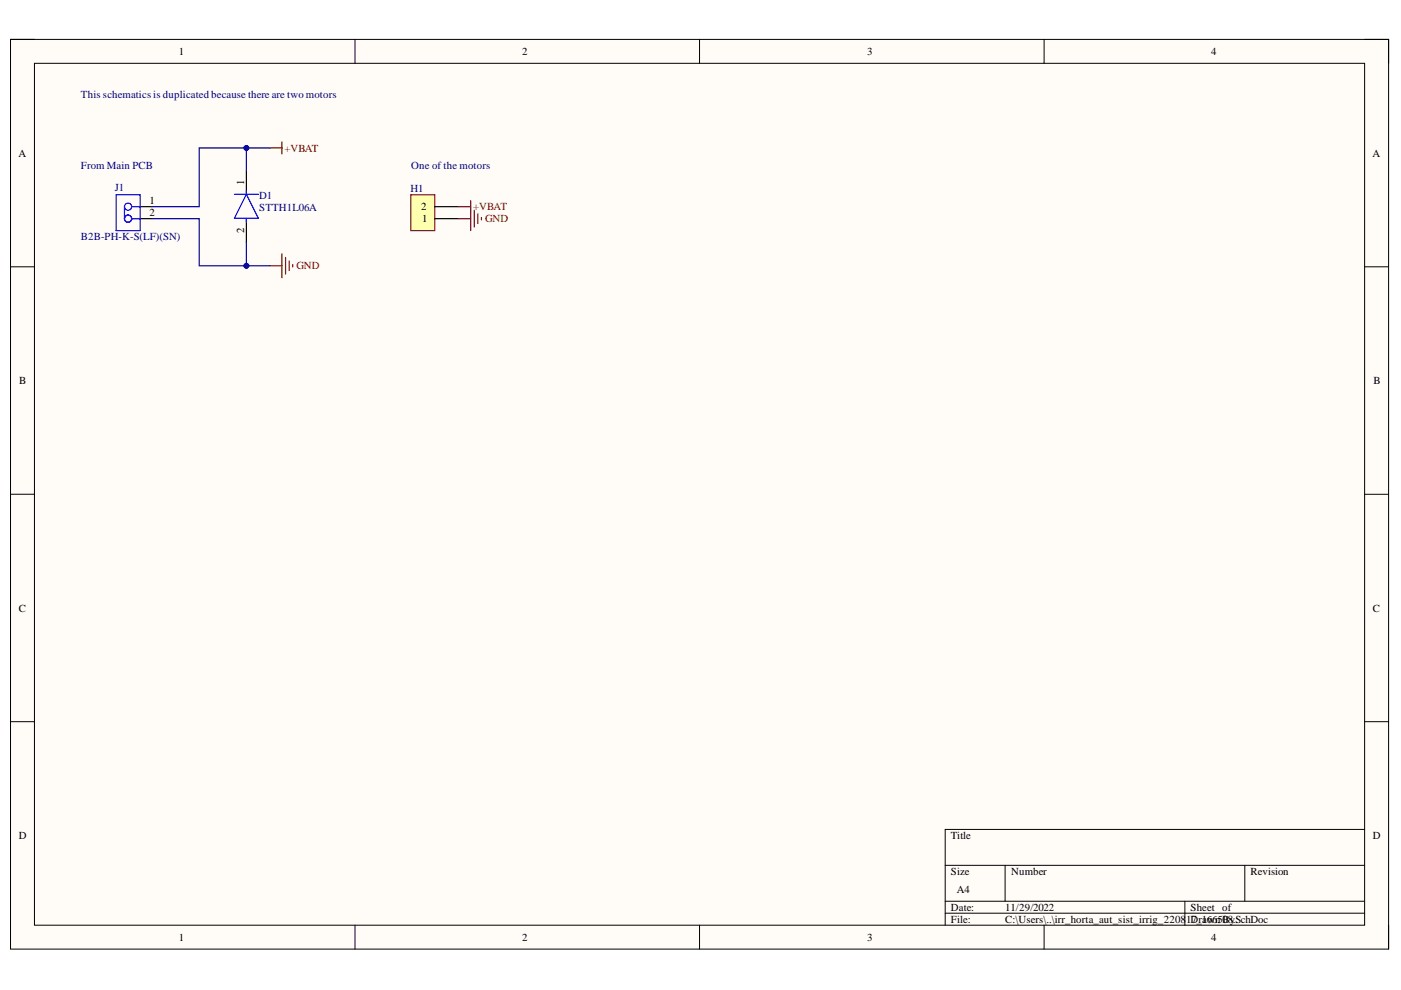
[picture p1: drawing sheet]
<svg xmlns="http://www.w3.org/2000/svg" width="297mm" height="210mm" viewBox="0 0 297 210" stroke-linecap="round" stroke-linejoin="round" font-family="sans-serif">
<path d="M2.2 8.4h292.2v192.8h-292.2z" fill-rule="evenodd" fill="#fffcf8"/>
<path d="M2.2 8.4h292.2v192.8h-292.2z" fill="none" stroke="#000" stroke-width=".21"/>
<path d="M7.3 13.4h282v182.8h-282z" fill-rule="evenodd" fill="#fffcf8"/>
<g fill="none" stroke="#000" stroke-width=".21">
<path d="M2.2 8.3h5.1M7.3 13.4h282v182.8h-282zM75.3 8.3v5.1M148.3 8.3v5.1M221.4 8.4v5M289.3 8.4h5.1v5M2.2 56.6h5.1M289.3 56.6h5.1M2.2 104.8h5.1M289.3 104.8h5.1M2.2 153h5.1M289.3 153h5.1"/>
<path d="M289.3 175.9h-88.9v20.3M75.3 196.2v5M148.3 196.2v5M200.4 183.5h88.9M200.4 191.1h88.9M200.4 193.6h88.9M213.1 183.5v7.6M221.4 196.2v5M251.2 191.1v5.1M263.9 183.5v7.6M294.4 196.2v5"/>
</g>
<path d="M52.2 36.1v5.1M29.7 46.4h2.5M29.7 43.8h2.5M52.2 46.3v5.1" fill="none" stroke="#000" stroke-width=".25"/>
<g fill="none" stroke="#00f" stroke-width=".25">
<path d="M24.6 41.3h5.1v7.6h-5.1zM26.4 43.8v2.6M27.9 43.8h1.8M27.9 46.4h1.8M49.7 41.2h5.1M52.2 41.2l2.6 5.1h-5.1zM52.2 40.4v.8M52.2 46.3v.7"/>
<circle cx="27.2" cy="46.4" r=".76"/>
<circle cx="27.2" cy="43.8" r=".76"/>
</g>
<path d="M57.2 31.4h2.6M59.8 30.1v2.5M57.2 56.4h2.6M59.8 53.8v5.1M60.5 54.6v3.5M61.3 55.3v2.1M62.1 56.1v.5" fill="none" stroke="#800000" stroke-width=".25"/>
<path d="M87.1 41.3h5.1v7.6h-5.1z" fill-rule="evenodd" fill="#ffffb0"/>
<path d="M87.1 41.3h5.1v7.6h-5.1z" fill="none" stroke="#980000" stroke-width=".25"/>
<path d="M92.2 46.4h5.1M92.2 43.8h5.1" fill="none" stroke="#000" stroke-width=".25"/>
<path d="M97.3 43.8h2.5M97.3 46.4h2.5M99.8 42.6v6.3M100.6 44.6v3.5M101.3 45.3v2.1M102.1 46.1v.5" fill="none" stroke="#800000" stroke-width=".25"/>
<path d="M57.2 31.4h-5v4.7" fill="none" stroke="#000080" stroke-width=".25"/>
<circle cx="52.2" cy="31.4" r=".51" fill="#000080"/>
<circle cx="52.2" cy="31.4" r=".51" fill="none" stroke="#000080" stroke-width=".21"/>
<path d="M52.2 51.4v5h5" fill="none" stroke="#000080" stroke-width=".25"/>
<circle cx="52.2" cy="56.4" r=".51" fill="#000080"/>
<circle cx="52.2" cy="56.4" r=".51" fill="none" stroke="#000080" stroke-width=".21"/>
<path d="M52.2 31.4h-10v12.4h-10" fill="none" stroke="#000080" stroke-width=".25"/>
<circle cx="52.2" cy="31.4" r=".51" fill="#000080"/>
<circle cx="52.2" cy="31.4" r=".51" fill="none" stroke="#000080" stroke-width=".21"/>
<path d="M32.2 46.4h10v10h10" fill="none" stroke="#000080" stroke-width=".25"/>
<circle cx="52.2" cy="56.4" r=".51" fill="#000080"/>
<circle cx="52.2" cy="56.4" r=".51" fill="none" stroke="#000080" stroke-width=".21"/>
<g font-size="2.3">
<text x="37.9" y="11.7">1</text>
<text x="110.7" y="11.7">2</text>
<text x="183.9" y="11.7">3</text>
<text x="256.8" y="11.7">4</text>
<text x="3.9" y="33.3">A</text>
<text x="291" y="33.3">A</text>
<text x="51.8" y="39.2" transform="rotate(-90 51.8 39.2)">1</text>
<text x="31.7" y="45.9">2</text>
<text x="31.7" y="43.3">1</text>
<text x="89.3" y="44.6">2</text>
<text x="89.5" y="47.1">1</text>
<text x="51.8" y="49.3" transform="rotate(-90 51.8 49.3)">2</text>
<text x="4.1" y="81.4">B</text>
<text x="291.2" y="81.4">B</text>
<text x="4" y="129.7">C</text>
<text x="291.1" y="129.7">C</text>
<text x="4" y="177.9">D</text>
<text x="201.6" y="177.9">Title</text>
<text x="291.1" y="177.9">D</text>
<text x="201.6" y="185.5">Size</text>
<text x="214.4" y="185.5">Number</text>
<text x="265.1" y="185.5">Revision</text>
<text x="202.9" y="189.3">A4</text>
<text x="201.6" y="193.1">Date:</text>
<text x="201.6" y="195.7">File:</text>
<text x="213.1" y="193.1">11/29/2022</text>
<text x="213.1" y="195.7">C:\Users\..\irr_horta_aut_sist_irrig_2208</text>
<text x="251.5" y="195.7">1Drawn BySchDoc</text>
<text x="252.4" y="193.1">Sheet of</text>
<text x="252.6" y="195.7">7_166508.:</text>
<text x="37.9" y="199.5">1</text>
<text x="110.7" y="199.5">2</text>
<text x="183.9" y="199.5">3</text>
<text x="256.8" y="199.5">4</text>
</g>
<g font-size="2.3" fill="#000080">
<text x="17.2" y="20.9">This schematics is duplicated because there are two motors</text>
<text x="17.2" y="35.9">From Main PCB</text>
<text x="87.2" y="35.9">One of the motors</text>
<text x="24.4" y="40.6">J1</text>
<text x="87" y="40.8">H1</text>
<text x="55" y="42.2">D1</text>
<text x="55" y="44.8">STTH1L06A</text>
<text x="17.2" y="50.9">B2B-PH-K-S(LF)(SN)</text>
</g>
<g font-size="2.3" fill="#800000">
<text x="60.3" y="32.2">+VBAT</text>
<text x="100.3" y="44.6">+VBAT</text>
<text x="102.8" y="47.1">GND</text>
<text x="62.8" y="57.1">GND</text>
</g>
</svg>
